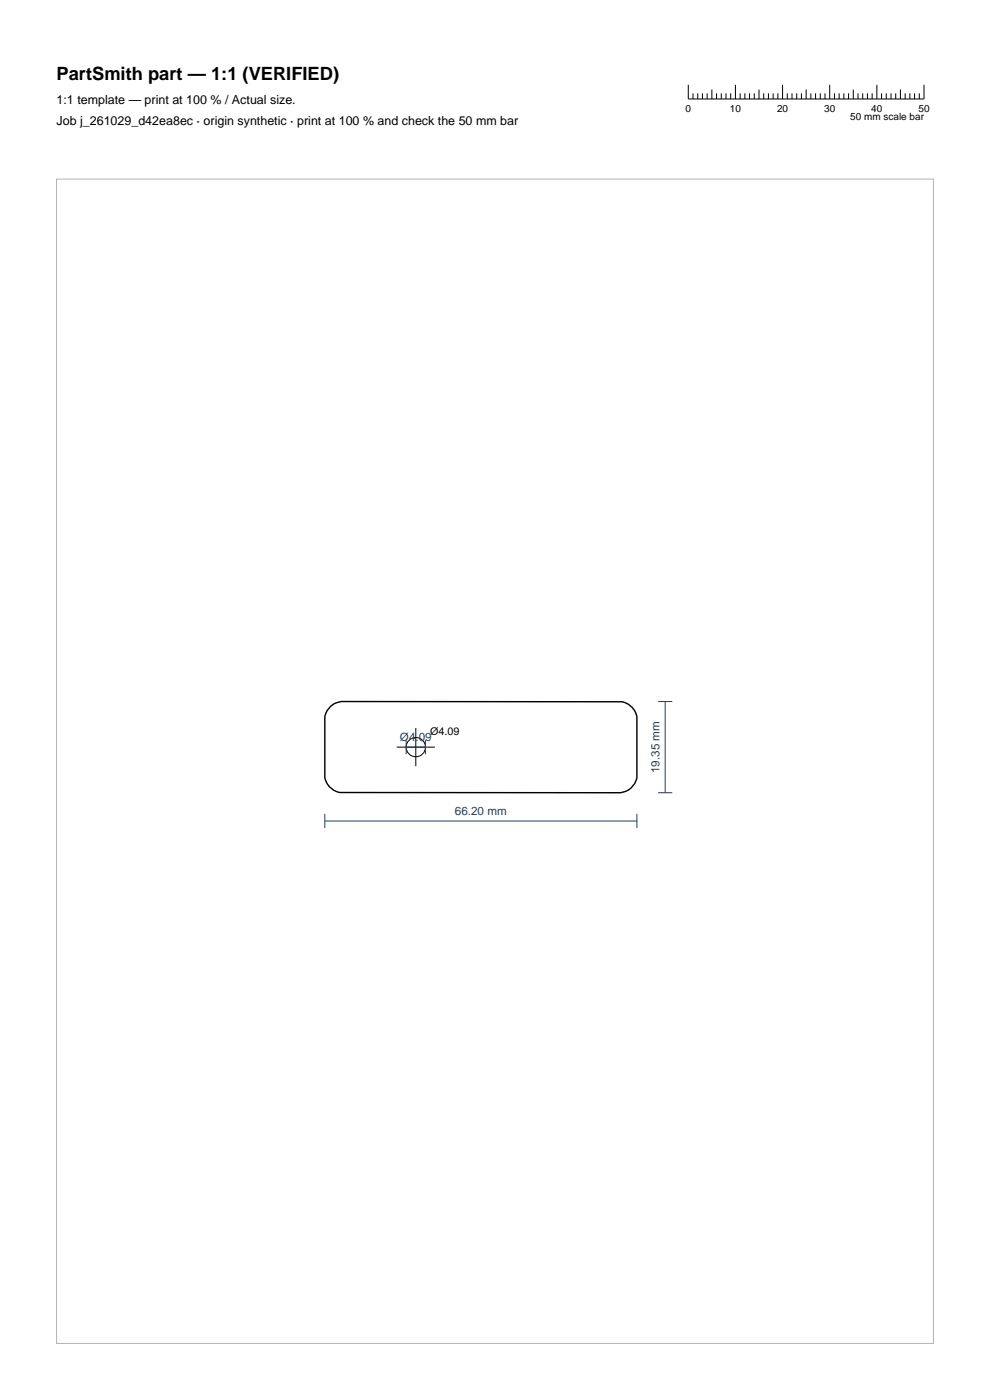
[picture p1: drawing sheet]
<svg xmlns="http://www.w3.org/2000/svg" width="210mm" height="297mm" viewBox="0 0 210 297" stroke-linecap="round" stroke-linejoin="round" font-family="sans-serif">
<g fill="none" stroke="#000" stroke-width=".21">
<path d="M146 18v3h50v-3M147 19.8v1.2M148 19.8v1.2M149 19.8v1.2M150 19.8v1.2M151 19v2M152 19.8v1.2M153 19.8v1.2M154 19.8v1.2M155 19.8v1.2M156 18v3M157 19.8v1.2"/>
<path d="M158 19.8v1.2M159 19.8v1.2M160 19.8v1.2M161 19v2M162 19.8v1.2M163 19.8v1.2M164 19.8v1.2M165 19.8v1.2M166 18v3M167 19.8v1.2M168 19.8v1.2M169 19.8v1.2"/>
<path d="M170 19.8v1.2M171 19v2M172 19.8v1.2M173 19.8v1.2M174 19.8v1.2M175 19.8v1.2M176 18v3M177 19.8v1.2M178 19.8v1.2M179 19.8v1.2M180 19.8v1.2M181 19v2"/>
<path d="M182 19.8v1.2M183 19.8v1.2M184 19.8v1.2M185 19.8v1.2M186 18v3M187 19.8v1.2M188 19.8v1.2M189 19.8v1.2M190 19.8v1.2M191 19v2M192 19.8v1.2M193 19.8v1.2"/>
<path d="M194 19.8v1.2M195 19.8v1.2M84.2 158.5h8M88.2 154.5v8"/>
<circle cx="88.2" cy="158.5" r="2.05"/>
</g>
<path d="M70.2 149.8l1.1-.7 1-.3 59.6 .1a4 4 0 0 1 3.2 3.1v13a4 4 0 0 1-3.5 3.2l-59.6-.1a4 4 0 0 1-3.1-3.1v-13l.5-1.3z" fill="none" stroke="#000" stroke-width=".3"/>
<path d="M86.2 158.5h4M86.2 157v3M90.2 157v3M139.6 148.8h3M141.1 148.8v19.4M68.9 174.2h66.2M68.9 172.7v3M135.1 172.7v3M139.6 168.2h3" fill="none" stroke="#1f3b5e" stroke-width=".21"/>
<path d="M12 38h186v247h-186z" fill="none" stroke="#b3b3b3" stroke-width=".21"/>
<text font-size="3.9" x="12" y="17">PartSmith part — 1:1 (VERIFIED)</text>
<g font-size="2.6">
<text x="12" y="22">1:1 template — print at 100 % / Actual size.</text>
<text x="12" y="26.5">Job j_261029_d42ea8ec · origin synthetic · print at 100 % and check the 50 mm bar</text>
</g>
<g font-size="2.5" fill="#1f3b5e">
<text x="84.8" y="157.3">Ø4.09</text>
<text x="139.9" y="164" transform="rotate(-90 139.9 164)">19.35 mm</text>
<text x="96.5" y="173">66.20 mm</text>
</g>
<text font-size="2.3" x="91.2" y="156">Ø4.09</text>
<g font-size="2.1">
<text x="145.4" y="23.8">0</text>
<text x="154.8" y="23.8">10</text>
<text x="164.8" y="23.8">20</text>
<text x="174.8" y="23.8">30</text>
<text x="184.8" y="23.8">40</text>
<text x="194.8" y="23.8">50</text>
<text x="180.4" y="25.5">50 mm scale bar</text>
</g>
</svg>
